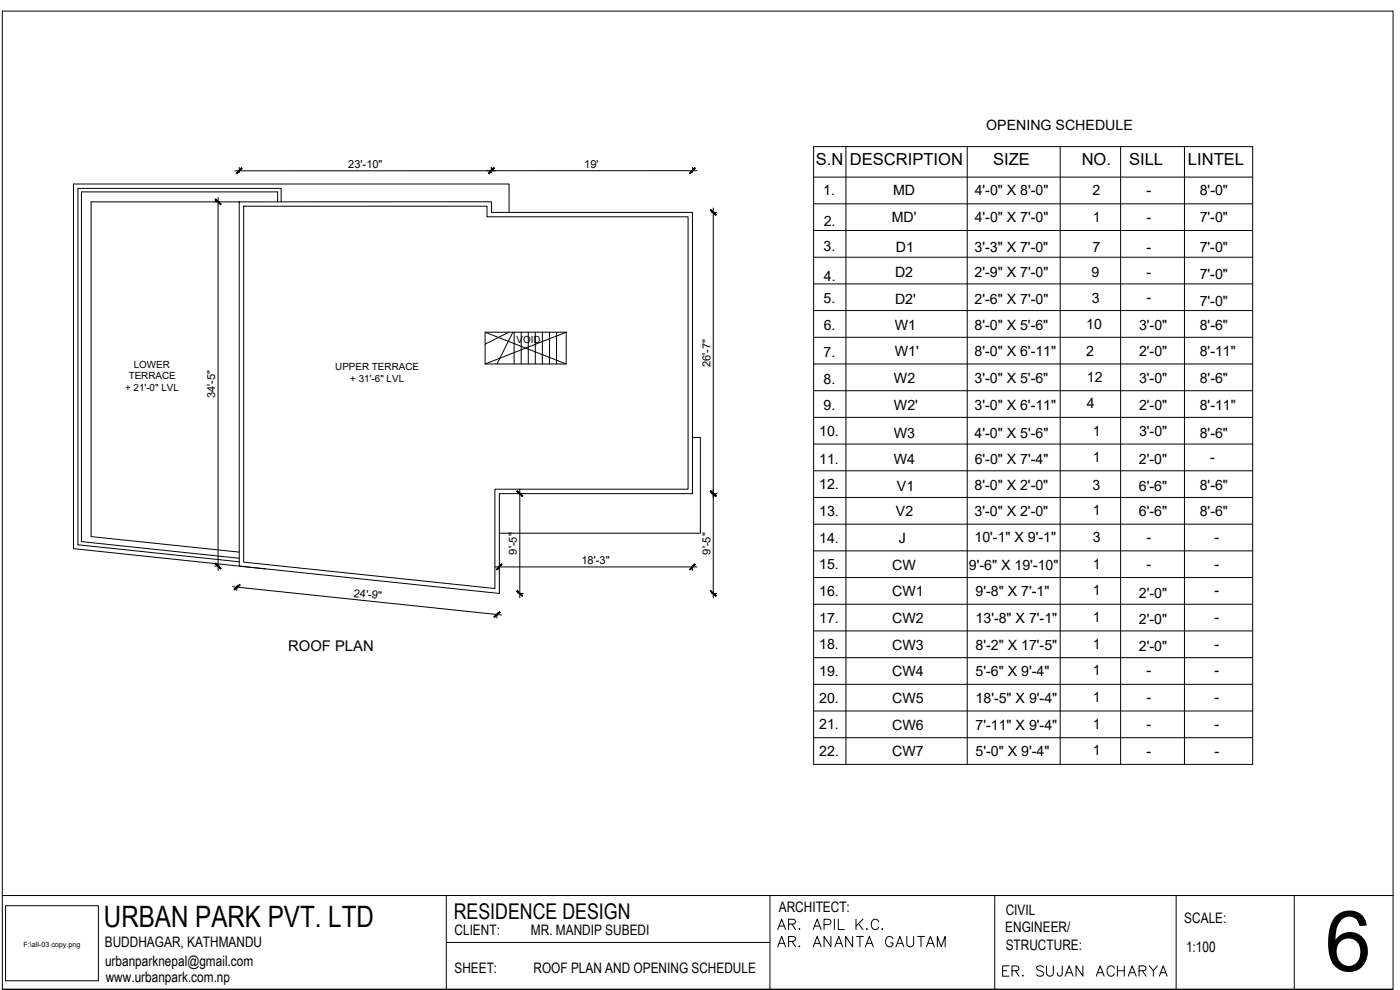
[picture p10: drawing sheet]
<svg xmlns="http://www.w3.org/2000/svg" width="420mm" height="297mm" viewBox="0 0 420 297" stroke-linecap="round" stroke-linejoin="round" font-family="sans-serif">
<!-- layer: WIN -->
<path d="M83.3 60.6v-3h-58.9v104.9l47.4 5M84.4 60.6v-4.1h-61v107l48.4 5.1" fill="none" stroke="#000" stroke-width=".3"/>
<!-- layer: dimension -->
<g fill="none" stroke="#000" stroke-width=".3">
<path d="M65.4 59.2v112M71.8 50.2v1.6M147.5 50.2v1.6M207.8 50.2v1.5M209.1 51.2l-138.6 .1M71.8 60.6h-44.5v100.4l44.5 4.7M152.8 63.7v-8.5h-130.7v109.5M213.5 63.7h1.6M214.1 62.4v117M145.6 99.7l24.3 9.5M152.7 99.7l-7.1 3.6M153.9 99.7l-4.7 9.5"/>
<path d="M154.3 99.7v9.5M156.4 99.7v9.5M158.5 99.7v9.5M160.7 99.7v9.5M162.8 99.7v9.5M164.9 99.7v9.5M167 99.7v9.5M169.9 99.7l-24.3 9.5M207.8 131.3h2.4v28.7h-60.3M155.5 148.1h1.6M156 146.8v32.6M213.5 148.1h1.6"/>
<path d="M22.1 164.6l57.6 6.1M64.4 169.8h1.6M69.8 176l80.7 8.5M71.2 175.6l-.2 1.6M148.5 170.1h60.6M149.9 169.6v1.6M155.5 178.1h1.6M207.8 169.6v1.6M213.5 178.1h1.6M149.2 183.8l-.1 1.6M233.4 278.9l1.2-3.1 1.2 3.1M233.8 277.9h1.5"/>
<path d="M236.7 277.3l1.7-.2a.7 .7 0 0 0 0-1.1l-1.7-.2v3.1M237.7 277.3l1 1.6M239.9 278.6v.3l.2-.1M244.1 278.9l1.1-3.1 1.2 3.1M244.5 277.9h1.5M247.3 277.4h1.3a.8 .8 0 0 0 .8-.8 .8 .8 0 0 0-.8-.8h-1.3v3.1M250.4 275.8v3.1M251.6 275.8v3.1h1.8M256.9 275.8v3.1M257.6 277.1l1.4 1.8M259 275.8l-2.1 2.1M260.2 278.6v.3l.1-.1"/>
<path d="M263.7 276.5a1.14 1.14 0 0 0-1.3-.7 1.14 1.14 0 0 0-.9 1.2 1.36 1.36 0 0 0 .3 1.5 1.36 1.36 0 0 0 1.5 .3l.4-.6M264.8 278.6l-.2 .2h.3M233.4 284.1l1.2-3.1 1.2 3.1M233.8 283h1.5M236.7 282.5l1.7-.2a.72 .72 0 0 0 0-1.2l-1.7-.1v3.1M237.7 282.5l1 1.6M239.9 283.8l-.1 .1h.3M244.1 284.1l1.1-3.1 1.2 3.1M244.5 283h1.5M249.4 281v3.1l-2.1-3.1v3.1M250.5 284.1l1.2-3.1 1.2 3.1M251 283h1.5"/>
<path d="M255.9 281v3.1l-2.1-3.1v3.1M257 281h2.1M258.1 281v3.1M259.7 284.1l1.2-3.1 1.2 3.1M260.2 283h1.4M268 281.7a1.14 1.14 0 0 0-1.3-.7 1.14 1.14 0 0 0-.9 1.2 1.36 1.36 0 0 0 .3 1.4 1.36 1.36 0 0 0 1.4 .3l.5-.6v-.4h-.7M268.9 284.1l1.2-3.1 1.2 3.1M269.3 283h1.5M272.1 281v2.2a1.04 1.04 0 0 0 1.1 .9 1.04 1.04 0 0 0 1-.9v-2.2M275.4 281h2.1M276.4 281v3.1M278 284.1l1.2-3.1 1.2 3.1"/>
<path d="M278.5 283h1.5M281.3 284.1v-3.1l1.2 3.1 1.2-3.1v3.1"/>
</g>
<!-- layer: mm_Wall -->
<path d="M71.8 60.6l75.7-.1v3.2h60.3v84.4h-57.9v30l-78.1-8.3zM73.1 61.9h73.1v3.2h60.3v81.7h-58v29.8l-75.4-7.9zM145.6 99.7h24.3v9.5h-24.3z" fill="none" stroke="#000" stroke-width=".3"/>
<!-- layer: 0 -->
<g fill="#000" stroke="#000" stroke-width=".3">
<path d="M72.5 50.4l-1.4 1.7 1.6-1.6zM72.5 50.4l-1.4 1.7-.2-.1z"/>
<path d="M146.6 51.9l.2 .2 1.4-1.8zM148.2 50.3l.2 .2-1.6 1.6z"/>
<path d="M148.2 50.3l-1.4 1.8 1.6-1.6zM148.2 50.3l-1.4 1.8-.2-.2z"/>
<path d="M206.9 51.9l.2 .2 1.4-1.8zM208.5 50.3l.2 .2-1.6 1.6z"/>
<path d="M64.6 59.8l1.6 1.6 .1-.1zM64.6 59.8l.1-.1 1.6 1.6z"/>
<path d="M213.2 63l1.6 1.6 .1-.2zM213.2 63l.1-.1 1.6 1.5z"/>
<path d="M155.1 147.4l1.6 1.6 .2-.2zM155.1 147.4l.2-.2 1.6 1.6z"/>
<path d="M213.3 147.2l-.1 .2 1.7 1.4zM213.2 147.4l1.7 1.4-.1 .2z"/>
<path d="M213.2 147.4l1.6 1.6 .1-.2zM213.2 147.4l.1-.2 1.6 1.6z"/>
<path d="M64.6 169.1l1.7 1.5-1.6-1.6zM64.6 169.1l1.7 1.5-.1 .1z"/>
<path d="M70.3 177l1.8-1.4-.2-.2zM70.2 176.8l1.7-1.4-1.6 1.6z"/>
<path d="M150.6 169.2l-1.5 1.8 1.6-1.6zM150.6 169.2l-1.5 1.8-.1-.2z"/>
<path d="M155.3 177.2l-.2 .1 1.8 1.5zM155.1 177.3l1.8 1.5-.2 .1z"/>
<path d="M206.9 170.8l.2 .2 1.4-1.8zM208.5 169.2l.2 .2-1.6 1.6z"/>
<path d="M213.2 177.3l1.7 1.5-1.6-1.6zM213.2 177.3l1.7 1.5-.1 .1z"/>
<path d="M148.2 185l.2 .2 1.6-1.6zM150 183.6l.1 .2-1.7 1.4z"/>
</g>
<!-- layer: THIETBI -->
<g fill="none" stroke="#000" stroke-width=".3">
<path d="M244.2 44h131.7v185.3h-131.7zM244.2 53.1h131.7M253.9 44v185.3M290.3 44v185.3M318.2 44v185.3M336.3 44v185.3M355.5 44v185.3M244.2 61.2h131.7M244.2 69.2h131.7M244.2 77.2h131.7M244.2 85.2h131.7M244.2 93.2h131.7"/>
<path d="M244.2 101.2h131.7M244.2 109.2h131.7M244.2 117.2h131.7M244.2 125.2h131.7M244.2 133.2h131.7M244.2 141.3h131.7M244.2 149.3h131.7M244.2 157.3h131.7M244.2 165.3h131.7M244.2 173.3h131.7M244.2 181.3h131.7M244.2 189.3h131.7"/>
<path d="M244.2 197.3h131.7M244.2 205.3h131.7M244.2 213.3h131.7M244.2 221.3h131.7"/>
</g>
<!-- layer: wall -->
<path d="M.7 3.3h417.4v293.5h-417.4zM.7 268.7h417.4M133.9 268.7v28.1M231.1 268.7v28.1M298.5 268.7v28.1M353 268.7v28.1M388.4 268.7v28.1M.7 296.8h417.4M133.9 282.8h97.2" fill="none" stroke="#000" stroke-width=".3"/>
<!-- layer: DIM -->
<path d="M1.7 271.7h27.8v22.6h-27.8z" fill="none" stroke="#000" stroke-width=".3"/>
<text font-size="25.3" x="397.6" y="291.3">6</text>
<text font-size="8.8" x="31.2" y="278">URBAN PARK PVT. LTD</text>
<text font-size="6.6" x="299.5" y="294.2">ER. SUJAN ACHARYA</text>
<text font-size="6.5" x="136.2" y="275.6">RESIDENCE DESIGN</text>
<g font-size="5">
<text x="244.8" y="49.6">S.N</text>
<text x="255.1" y="49.6">DESCRIPTION</text>
<text x="298" y="49.6">SIZE</text>
<text x="324.6" y="49.6">NO.</text>
<text x="338.9" y="49.6">SILL</text>
<text x="356.5" y="49.6">LINTEL</text>
</g>
<text font-size="4.4" x="86.5" y="195.4">ROOF PLAN</text>
<g font-size="4.3">
<text x="296" y="38.9">OPENING SCHEDULE</text>
<text x="247" y="58.5">1.</text>
<text x="268" y="58.5">MD</text>
<text x="292.5" y="58.5">4'-0&quot; X 8'-0&quot;</text>
<text x="327.9" y="58.5">2</text>
<text x="344.1" y="58.5">-</text>
<text x="360.1" y="58.5">8'-0&quot;</text>
<text x="247.2" y="67.7">2.</text>
<text x="267.6" y="66.5">MD'</text>
<text x="292.5" y="66.5">4'-0&quot; X 7'-0&quot;</text>
<text x="328" y="66.5">1</text>
<text x="344.1" y="66.5">-</text>
<text x="360" y="66.5">7'-0&quot;</text>
<text x="247.2" y="75.2">3.</text>
<text x="268.9" y="75.7">D1</text>
<text x="292.5" y="75.7">3'-3&quot; X 7'-0&quot;</text>
<text x="327.9" y="75.7">7</text>
<text x="344.1" y="75.7">-</text>
<text x="360" y="75.7">7'-0&quot;</text>
<text x="268.6" y="83.2">D2</text>
<text x="292.5" y="83.2">2'-9&quot; X 7'-0&quot;</text>
<text x="327.6" y="83.2">9</text>
<text x="344.1" y="83.2">-</text>
<text x="360" y="83.7">7'-0&quot;</text>
<text x="247.2" y="84.4">4.</text>
<text x="247.2" y="90.9">5.</text>
<text x="268.6" y="91.2">D2'</text>
<text x="292.5" y="91.2">2'-6&quot; X 7'-0&quot;</text>
<text x="327.6" y="90.9">3</text>
<text x="344.1" y="90.5">-</text>
<text x="360" y="91.7">7'-0&quot;</text>
<text x="247.2" y="98.9">6.</text>
<text x="268.6" y="98.9">W1</text>
<text x="292.5" y="98.9">8'-0&quot; X 5'-6&quot;</text>
<text x="326" y="98.7">10</text>
<text x="341.8" y="98.9">3'-0&quot;</text>
<text x="360.1" y="98.9">8'-6&quot;</text>
<text x="247.2" y="107.3">7.</text>
<text x="268.6" y="106.9">W1'</text>
<text x="292.5" y="106.9">8'-0&quot; X 6'-11&quot;</text>
<text x="326" y="106.7">2</text>
<text x="341.8" y="106.9">2'-0&quot;</text>
<text x="360.1" y="106.9">8'-11&quot;</text>
<text x="247.2" y="115.3">8.</text>
<text x="268.3" y="115">W2</text>
<text x="292.5" y="114.9">3'-0&quot; X 5'-6&quot;</text>
<text x="326.2" y="114.5">12</text>
<text x="341.8" y="114.9">3'-0&quot;</text>
<text x="360.1" y="114.9">8'-6&quot;</text>
<text x="247.2" y="123.1">9.</text>
<text x="268.3" y="123">W2'</text>
<text x="292.5" y="122.9">3'-0&quot; X 6'-11&quot;</text>
<text x="326.2" y="122.6">4</text>
<text x="341.8" y="122.9">2'-0&quot;</text>
<text x="360.1" y="122.9">8'-11&quot;</text>
<text x="245.9" y="130.8">10.</text>
<text x="268.3" y="131.3">W3</text>
<text x="292.5" y="131.3">4'-0&quot; X 5'-6&quot;</text>
<text x="327.9" y="130.7">1</text>
<text x="341.8" y="130.9">3'-0&quot;</text>
<text x="360.1" y="131.3">8'-6&quot;</text>
<text x="245.9" y="139.2">11.</text>
<text x="268.3" y="139.3">W4</text>
<text x="292.5" y="139.3">6'-0&quot; X 7'-4&quot;</text>
<text x="328" y="138.6">1</text>
<text x="341.8" y="139.3">2'-0&quot;</text>
<text x="363.2" y="138.6">-</text>
<text x="245.9" y="146.8">12.</text>
<text x="269.2" y="147.2">V1</text>
<text x="292.5" y="147.2">8'-0&quot; X 2'-0&quot;</text>
<text x="327.9" y="147.1">3</text>
<text x="341.8" y="147.2">6'-6&quot;</text>
<text x="360.1" y="147.2">8'-6&quot;</text>
<text x="245.9" y="154.8">13.</text>
<text x="268.9" y="154.8">V2</text>
<text x="292.5" y="154.8">3'-0&quot; X 2'-0&quot;</text>
<text x="328" y="154.6">1</text>
<text x="341.8" y="154.8">6'-6&quot;</text>
<text x="360.1" y="154.8">8'-6&quot;</text>
<text x="245.9" y="162.8">14.</text>
<text x="269.8" y="162.8">J</text>
<text x="292.5" y="162.8">10'-1&quot; X 9'-1&quot;</text>
<text x="328" y="162.6">3</text>
<text x="344.1" y="162.6">-</text>
<text x="364.5" y="162.6">-</text>
<text x="245.9" y="170.8">15.</text>
<text x="267.8" y="170.9">CW</text>
<text x="290.8" y="170.9">9'-6&quot; X 19'-10&quot;</text>
<text x="328" y="170.6">1</text>
<text x="344.1" y="170.6">-</text>
<text x="364.5" y="170.6">-</text>
<text x="245.9" y="178.8">16.</text>
<text x="267.8" y="178.9">CW1</text>
<text x="292.8" y="178.9">9'-8&quot; X 7'-1&quot;</text>
<text x="328" y="178.6">1</text>
<text x="341.8" y="179.3">2'-0&quot;</text>
<text x="364.5" y="178.6">-</text>
<text x="245.9" y="186.8">17.</text>
<text x="267.8" y="186.9">CW2</text>
<text x="292.8" y="186.9">13'-8&quot; X 7'-1&quot;</text>
<text x="328" y="186.6">1</text>
<text x="341.8" y="187.4">2'-0&quot;</text>
<text x="364.5" y="186.7">-</text>
<text x="245.9" y="194.8">18.</text>
<text x="267.8" y="194.9">CW3</text>
<text x="292.8" y="195">8'-2&quot; X 17'-5&quot;</text>
<text x="328" y="194.6">1</text>
<text x="341.8" y="195.4">2'-0&quot;</text>
<text x="364.5" y="194.7">-</text>
<text x="245.9" y="202.8">19.</text>
<text x="267.8" y="202.9">CW4</text>
<text x="292.8" y="203">5'-6&quot; X 9'-4&quot;</text>
<text x="328" y="202.6">1</text>
<text x="344.1" y="202.7">-</text>
<text x="364.5" y="202.7">-</text>
<text x="245.9" y="210.8">20.</text>
<text x="267.8" y="210.9">CW5</text>
<text x="292.8" y="211">18'-5&quot; X 9'-4&quot;</text>
<text x="328" y="210.6">1</text>
<text x="344.1" y="210.7">-</text>
<text x="364.5" y="210.7">-</text>
<text x="245.9" y="218.8">21.</text>
<text x="267.8" y="218.9">CW6</text>
<text x="292.8" y="219">7'-11&quot; X 9'-4&quot;</text>
<text x="328" y="218.6">1</text>
<text x="344.1" y="218.7">-</text>
<text x="364.5" y="218.7">-</text>
<text x="245.9" y="226.9">22.</text>
<text x="267.8" y="227">CW7</text>
<text x="292.8" y="227">5'-0&quot; X 9'-4&quot;</text>
<text x="328" y="226.6">1</text>
<text x="344.1" y="226.7">-</text>
<text x="364.5" y="226.7">-</text>
<text x="233.7" y="273.6">ARCHITECT:</text>
<text x="301.8" y="274.5">CIVIL</text>
<text x="136.4" y="280.5">CLIENT:</text>
<text x="159.3" y="280.6">MR. MANDIP SUBEDI</text>
<text x="301.7" y="279.7">ENGINEER/</text>
<text x="355.4" y="276.8">SCALE:</text>
<text x="31.5" y="284.3">BUDDHAGAR, KATHMANDU</text>
<text x="301.8" y="284.9">STRUCTURE:</text>
<text x="355.9" y="285.7">1:100</text>
<text x="31.5" y="289.7">urbanparknepal@gmail.com</text>
<text x="136.4" y="291.9">SHEET:</text>
<text x="160.1" y="291.9">ROOF PLAN AND OPENING SCHEDULE</text>
<text x="31.7" y="294.7">www.urbanpark.com.np</text>
</g>
<g font-size="3.3">
<text x="104.5" y="50.4">23'-10&quot;</text>
<text x="175.4" y="50.4">19'</text>
<text x="213.2" y="110.1" transform="rotate(-90 213.2 110.1)">26'-7&quot;</text>
<text x="64.6" y="119.4" transform="rotate(-90 64.6 119.4)">34'-5&quot;</text>
<text x="155.2" y="166.4" transform="rotate(-90 155.2 166.4)">9'-5&quot;</text>
<text x="213.2" y="166.4" transform="rotate(-90 213.2 166.4)">9'-5&quot;</text>
<text x="174.5" y="169.3">18'-3&quot;</text>
<text x="106.1" y="179" transform="rotate(6 106.1 179)">24'-9&quot;</text>
</g>
<g font-size="3">
<text x="155" y="103">VOID</text>
<text x="38.6" y="113.9">TERRACE</text>
<text x="40.1" y="110.3">LOWER</text>
<text x="100.6" y="111">UPPER TERRACE</text>
<text x="37.5" y="117.4">+ 21'-0&quot; LVL</text>
<text x="105.1" y="114.5">+ 31'-6&quot; LVL</text>
</g>
<text font-size="2.2" x="7" y="284">F:\all-03 copy.png</text>
</svg>
